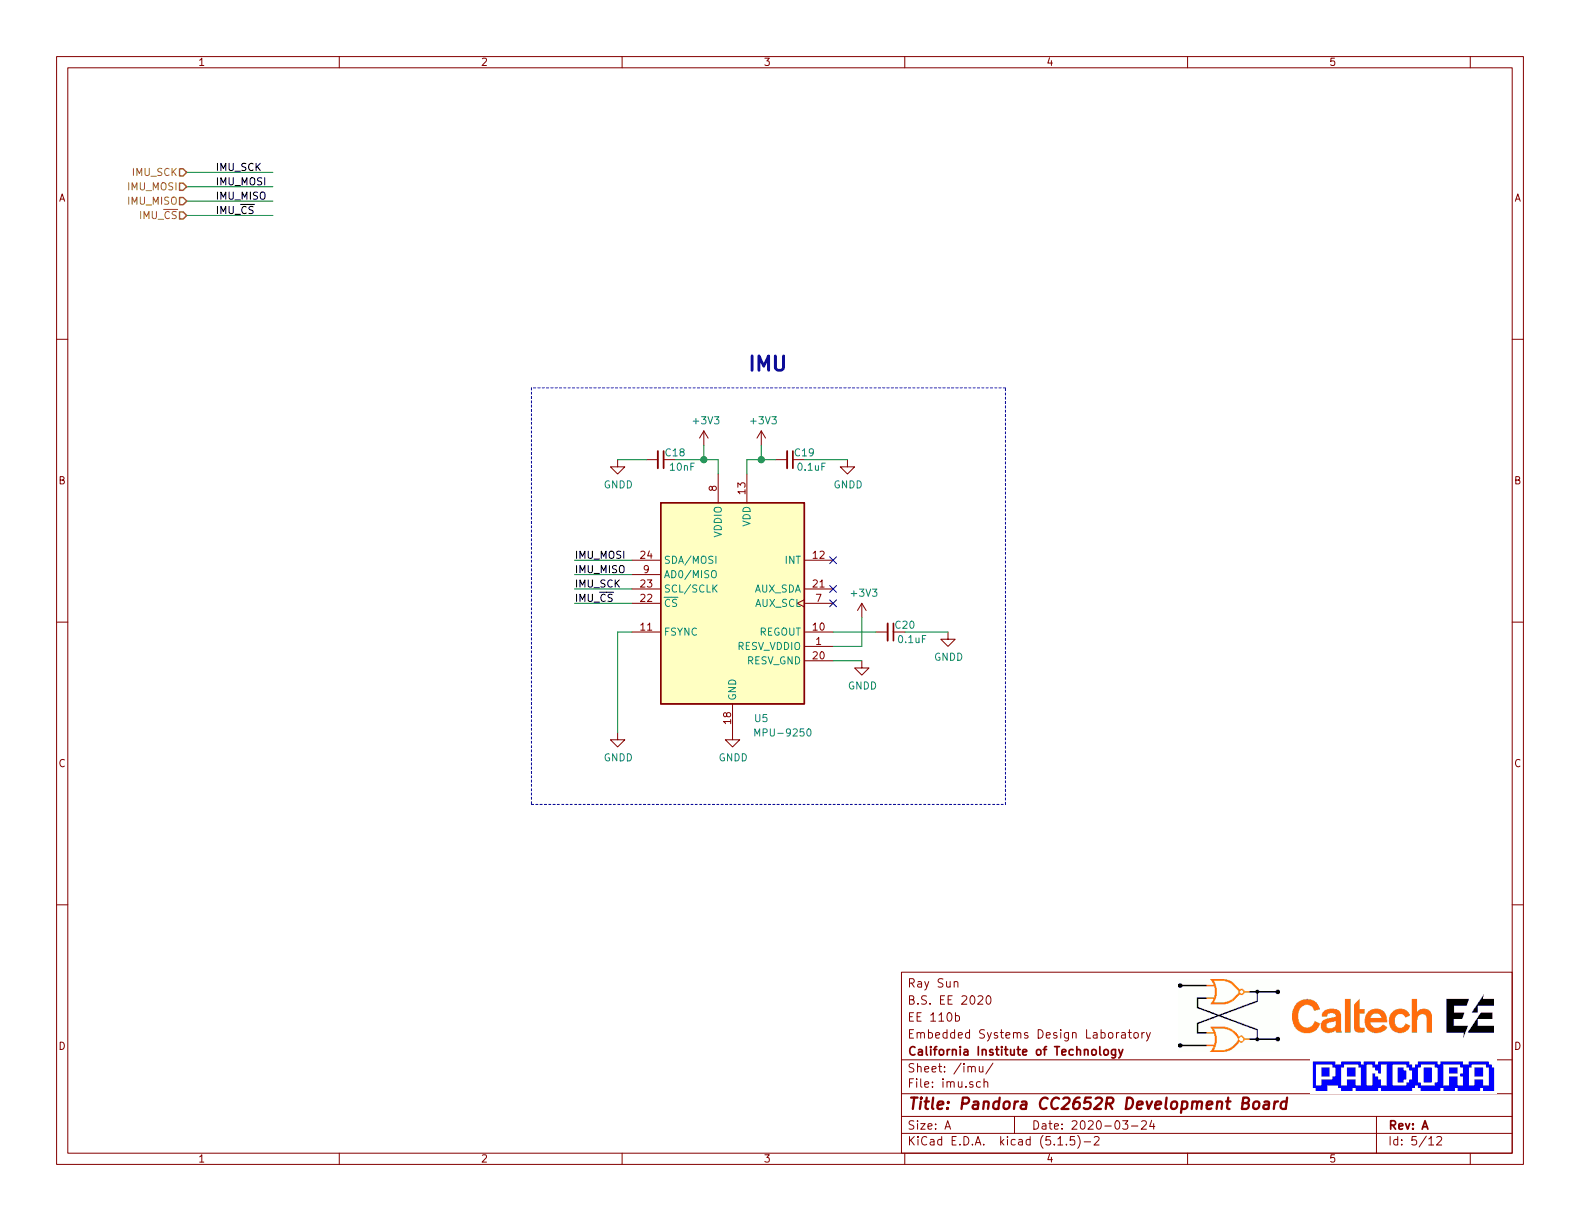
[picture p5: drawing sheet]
EESchema Schematic File Version 4
EELAYER 30 0
EELAYER END
$Descr A 11000 8500
encoding utf-8
Sheet 5 12
Title "Pandora CC2652R Development Board"
Date "2020-03-24"
Rev "A"
Comp "California Institute of Technology"
Comment1 "Embedded Systems Design Laboratory"
Comment2 "EE 110b"
Comment3 "B.S. EE 2020"
Comment4 "Ray Sun"
$EndDescr
Text Label 1500 1300 0    50   ~ 0
IMU_MOSI
Text Label 1500 1400 0    50   ~ 0
IMU_MISO
Text Label 1500 1500 0    50   ~ 0
IMU_~CS
Text Label 1500 1200 0    50   ~ 0
IMU_SCK
Text HLabel 1300 1200 0    50   Input ~ 0
IMU_SCK
Text HLabel 1300 1300 0    50   Input ~ 0
IMU_MOSI
Text HLabel 1300 1400 0    50   Input ~ 0
IMU_MISO
Text HLabel 1300 1500 0    50   Input ~ 0
IMU_~CS
Wire Wire Line
	1300 1500 1900 1500
Wire Wire Line
	1300 1400 1900 1400
Wire Wire Line
	1300 1300 1900 1300
Wire Wire Line
	1300 1200 1900 1200
$Comp
L pandora:GNDD #PWR041
U 1 1
P 6600 4400
F 0 "#PWR041" H 6600 4150 50  0001 C CNN
F 1 "GNDD" H 6605 4227 50  0000 C CNN
F 2 "" H 6600 4400 50  0001 C CNN
F 3 "" H 6600 4400 50  0001 C CNN
	1    6600 4400
	1    0    0    -1  
$EndComp
$Comp
L pandora:GNDD #PWR042
U 1 1
P 6000 4600
F 0 "#PWR042" H 6000 4350 50  0001 C CNN
F 1 "GNDD" H 6005 4427 50  0000 C CNN
F 2 "" H 6000 4600 50  0001 C CNN
F 3 "" H 6000 4600 50  0001 C CNN
	1    6000 4600
	1    0    0    -1  
$EndComp
$Comp
L pandora:GNDD #PWR044
U 1 1
P 5100 5100
F 0 "#PWR044" H 5100 4850 50  0001 C CNN
F 1 "GNDD" H 5105 4927 50  0000 C CNN
F 2 "" H 5100 5100 50  0001 C CNN
F 3 "" H 5100 5100 50  0001 C CNN
	1    5100 5100
	1    0    0    -1  
$EndComp
$Comp
L pandora:GNDD #PWR043
U 1 1
P 4300 5100
F 0 "#PWR043" H 4300 4850 50  0001 C CNN
F 1 "GNDD" H 4305 4927 50  0000 C CNN
F 2 "" H 4300 5100 50  0001 C CNN
F 3 "" H 4300 5100 50  0001 C CNN
	1    4300 5100
	1    0    0    -1  
$EndComp
$Comp
L pandora:GNDD #PWR039
U 1 1
P 5900 3200
F 0 "#PWR039" H 5900 2950 50  0001 C CNN
F 1 "GNDD" H 5905 3027 50  0000 C CNN
F 2 "" H 5900 3200 50  0001 C CNN
F 3 "" H 5900 3200 50  0001 C CNN
	1    5900 3200
	1    0    0    -1  
$EndComp
$Comp
L pandora:GNDD #PWR038
U 1 1
P 4300 3200
F 0 "#PWR038" H 4300 2950 50  0001 C CNN
F 1 "GNDD" H 4305 3027 50  0000 C CNN
F 2 "" H 4300 3200 50  0001 C CNN
F 3 "" H 4300 3200 50  0001 C CNN
	1    4300 3200
	1    0    0    -1  
$EndComp
Wire Notes Line
	7000 2700 3700 2700
Wire Notes Line
	7000 5600 7000 2700
Wire Notes Line
	3700 5600 7000 5600
Wire Notes Line
	3700 2700 3700 5600
Text Notes 5200 2600 0    100  ~ 20
IMU
Wire Wire Line
	4000 4100 4400 4100
Text Label 4000 4100 0    50   ~ 0
IMU_SCK
Wire Wire Line
	4400 4000 4000 4000
Text Label 4000 4200 0    50   ~ 0
IMU_~CS
Text Label 4000 4000 0    50   ~ 0
IMU_MISO
Wire Wire Line
	4400 3900 4000 3900
Wire Wire Line
	4400 4200 4000 4200
Text Label 4000 3900 0    50   ~ 0
IMU_MOSI
NoConn ~ 5800 3900
NoConn ~ 5800 4100
NoConn ~ 5800 4200
$Comp
L Sensor_Motion:MPU-9250 U5
U 1 1
P 5100 4200
F 0 "U5" H 5300 3400 50  0000 C CNN
F 1 "MPU-9250" H 5450 3300 50  0000 C CNN
F 2 "pandora:MPU-9250_Wide" H 5100 3200 50  0001 C CNN
F 3 "https://store.invensense.com/datasheets/invensense/MPU9250REV1.0.pdf" H 5100 4050 50  0001 C CNN
F 4 "QFN-24-EP" H 5100 4200 50  0001 C CNN "Package"
F 5 "9-DOF IMU" H 5100 4200 50  0001 C CNN "Comment"
F 6 "MPU-9250" H 5100 4200 50  0001 C CNN "PartNo"
F 7 "In House" H 5100 4200 50  0001 C CNN "Supplier"
F 8 "MPU-9250" H 5100 4200 50  0001 C CNN "SupplierPartNo"
	1    5100 4200
	1    0    0    -1  
$EndComp
Wire Wire Line
	6000 4600 5800 4600
Wire Wire Line
	6000 4500 5800 4500
Wire Wire Line
	6000 4300 6000 4500
$Comp
L power:+3V3 #PWR040
U 1 1
P 6000 4300
F 0 "#PWR040" H 6000 4150 50  0001 C CNN
F 1 "+3V3" H 6015 4473 50  0000 C CNN
F 2 "" H 6000 4300 50  0001 C CNN
F 3 "" H 6000 4300 50  0001 C CNN
	1    6000 4300
	1    0    0    -1  
$EndComp
Connection ~ 5300 3200
Wire Wire Line
	5300 3200 5400 3200
Wire Wire Line
	5300 3200 5300 3100
Wire Wire Line
	5200 3200 5300 3200
Wire Wire Line
	5200 3300 5200 3200
Connection ~ 4900 3200
Wire Wire Line
	4900 3200 4700 3200
Wire Wire Line
	4900 3200 4900 3100
Wire Wire Line
	5000 3200 4900 3200
Wire Wire Line
	5000 3300 5000 3200
Wire Wire Line
	4300 3200 4500 3200
Wire Wire Line
	5900 3200 5600 3200
Wire Wire Line
	6600 4400 6300 4400
Wire Wire Line
	6100 4400 5800 4400
$Comp
L Device:C_Small C?
U 1 1
P 6200 4400
AR Path="/5E2B9A47/5E4BC0BD" Ref="C?"  Part="1" 
AR Path="/5E2F4223/5E4BC0BD" Ref="C20"  Part="1" 
F 0 "C20" V 6150 4500 50  0000 C CNN
F 1 "0.1uF" V 6250 4550 50  0000 C CNN
F 2 "Capacitor_SMD:C_0603_1608Metric_Pad1.05x0.95mm_HandSolder" H 6200 4400 50  0001 C CNN
F 3 "~" H 6200 4400 50  0001 C CNN
F 4 "0603" H 6200 4400 50  0001 C CNN "Package"
F 5 "In House" H 6200 4400 50  0001 C CNN "Supplier"
F 6 "N/A" H 6200 4400 50  0001 C CNN "SupplierPartNo"
	1    6200 4400
	0    1    1    0   
$EndComp
$Comp
L Device:C_Small C?
U 1 1
P 4600 3200
AR Path="/5E2B9A47/5E4BB8D3" Ref="C?"  Part="1" 
AR Path="/5E2F4223/5E4BB8D3" Ref="C18"  Part="1" 
F 0 "C18" V 4550 3300 50  0000 C CNN
F 1 "10nF" V 4650 3350 50  0000 C CNN
F 2 "Capacitor_SMD:C_0603_1608Metric_Pad1.05x0.95mm_HandSolder" H 4600 3200 50  0001 C CNN
F 3 "~" H 4600 3200 50  0001 C CNN
F 4 "0603" H 4600 3200 50  0001 C CNN "Package"
F 5 "In House" H 4600 3200 50  0001 C CNN "Supplier"
F 6 "N/A" H 4600 3200 50  0001 C CNN "SupplierPartNo"
	1    4600 3200
	0    1    1    0   
$EndComp
$Comp
L Device:C_Small C19
U 1 1
P 5500 3200
F 0 "C19" V 5450 3300 50  0000 C CNN
F 1 "0.1uF" V 5550 3350 50  0000 C CNN
F 2 "Capacitor_SMD:C_0603_1608Metric_Pad1.05x0.95mm_HandSolder" H 5500 3200 50  0001 C CNN
F 3 "~" H 5500 3200 50  0001 C CNN
F 4 "0603" H 5500 3200 50  0001 C CNN "Package"
F 5 "In House" H 5500 3200 50  0001 C CNN "Supplier"
F 6 "N/A" H 5500 3200 50  0001 C CNN "SupplierPartNo"
	1    5500 3200
	0    1    1    0   
$EndComp
$Comp
L power:+3V3 #PWR037
U 1 1
P 5300 3100
F 0 "#PWR037" H 5300 2950 50  0001 C CNN
F 1 "+3V3" H 5315 3273 50  0000 C CNN
F 2 "" H 5300 3100 50  0001 C CNN
F 3 "" H 5300 3100 50  0001 C CNN
	1    5300 3100
	1    0    0    -1  
$EndComp
$Comp
L power:+3V3 #PWR036
U 1 1
P 4900 3100
F 0 "#PWR036" H 4900 2950 50  0001 C CNN
F 1 "+3V3" H 4915 3273 50  0000 C CNN
F 2 "" H 4900 3100 50  0001 C CNN
F 3 "" H 4900 3100 50  0001 C CNN
	1    4900 3100
	1    0    0    -1  
$EndComp
Wire Wire Line
	4300 4400 4400 4400
Wire Wire Line
	4300 5100 4300 4400
$EndSCHEMATC
